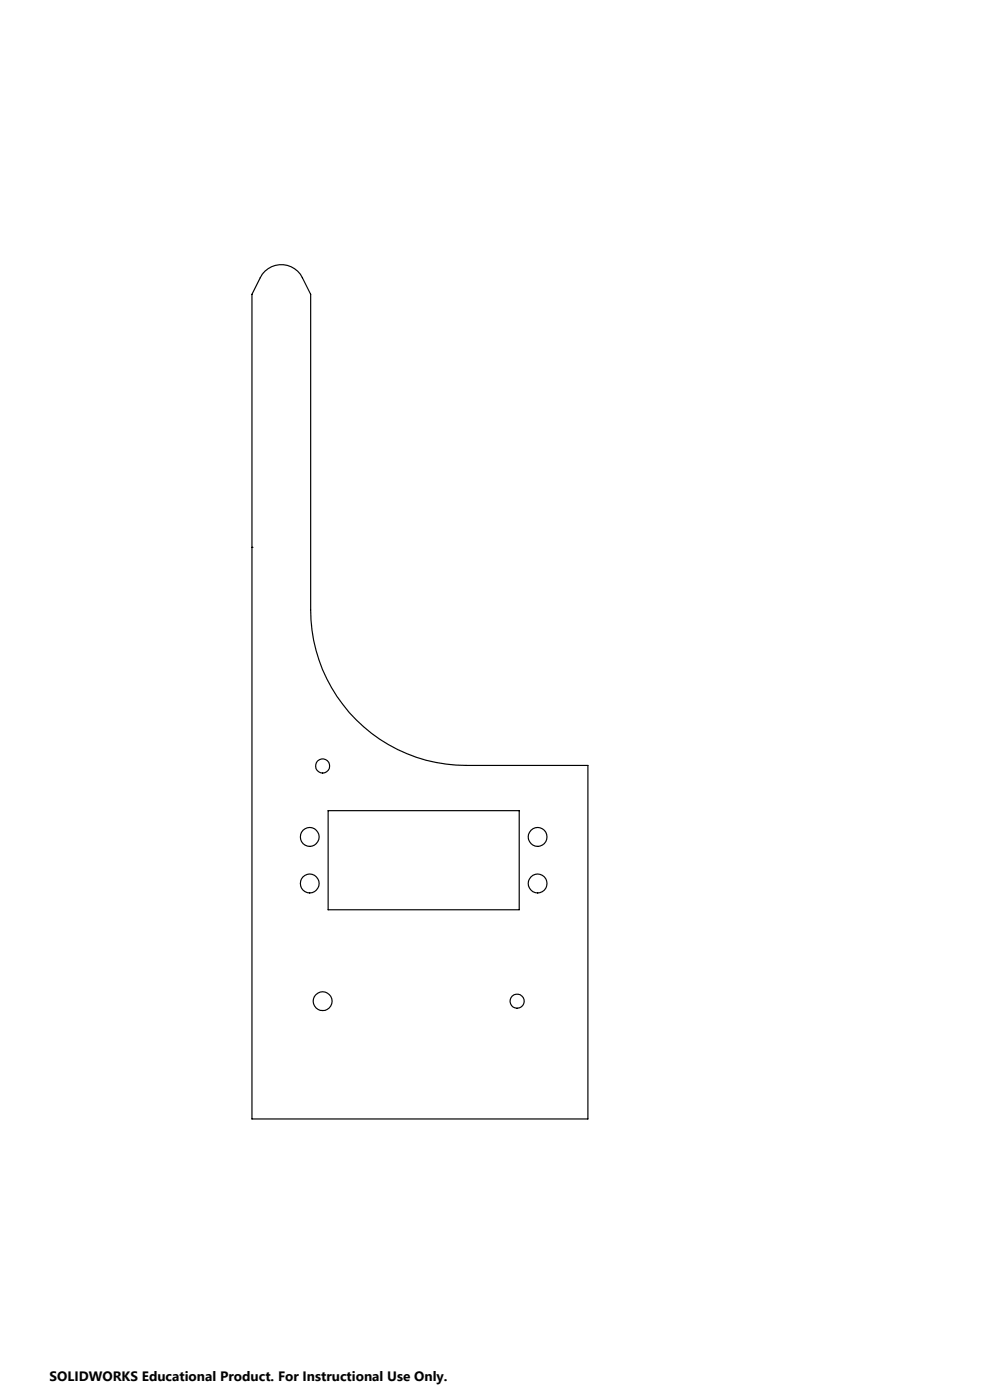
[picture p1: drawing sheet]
<svg xmlns="http://www.w3.org/2000/svg" width="210mm" height="297mm" viewBox="0 0 210 297" stroke-linecap="round" stroke-linejoin="round" font-family="sans-serif">
<g fill="none" stroke="#000" stroke-width=".25">
<path d="M56.2 57.5a5 5 0 0 1 7.9 1.4l1.8 3.5v67a33 33 0 0 0 33 33h25.8v75h-71.3v-175l1.8-3.5zM53.4 116.1h.1M69.6 172h40.5v21h-40.5z"/>
<circle cx="65.7" cy="177.6" r="2"/>
<circle cx="68.4" cy="162.5" r="1.51"/>
<circle cx="114.1" cy="177.6" r="2"/>
<circle cx="65.7" cy="187.4" r="2"/>
<circle cx="114.1" cy="187.4" r="2"/>
<circle cx="68.4" cy="212.4" r="2"/>
<circle cx="109.7" cy="212.4" r="1.5"/>
</g>
<text font-size="2.9" x="10.5" y="292.9">SOLIDWORKS Educational Product. For Instructional Use Only.</text>
</svg>
